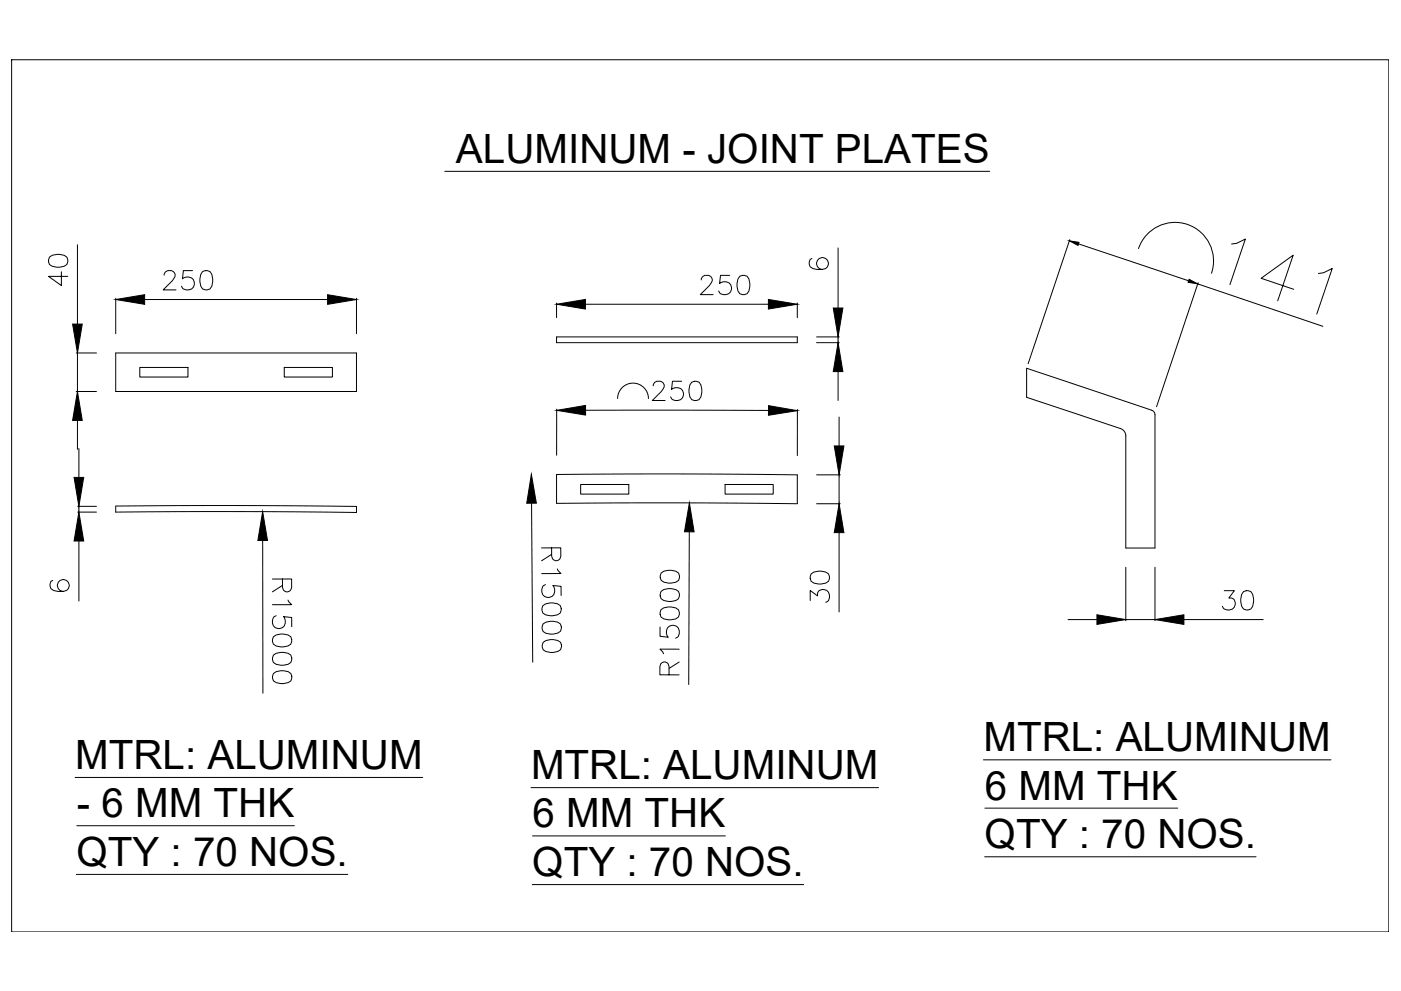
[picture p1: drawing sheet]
<svg xmlns="http://www.w3.org/2000/svg" width="594mm" height="420mm" viewBox="0 0 594 420" stroke-linecap="round" stroke-linejoin="round" font-family="sans-serif">
<!-- layer: 0 -->
<g fill="none" stroke="#000" stroke-width=".42">
<path d="M4.9 25.3h584v369.8h-584zM188.6 72.6h231.1M21 109a6.3 6.3 0 0 1 7.4 0 2.64 2.64 0 0 1-1.2 3.9 6.7 6.7 0 0 1-6.2-.8l-.4-1.1zM26 115.2v5.9l-5.4-3.9h8.2M32.8 103.8v33.6M69.6 116.7a2.02 2.02 0 0 1 1.5-2h1.6a2 2 0 0 1 1.2 3.1l-.8 1.2-3.9 3.9h5.4M81.6 114.7h-3.8l-.4 3.5a2.88 2.88 0 0 1 4.3 0 2.88 2.88 0 0 1-.5 4.3 2.88 2.88 0 0 1-4.2-1.2M85.9 115.1a2.65 2.65 0 0 1 3.9 1.2 6.8 6.8 0 0 1-.8 6.2 2.64 2.64 0 0 1-3.9-1.2 6.7 6.7 0 0 1 .8-6.2zM297.4 118.7a2.02 2.02 0 0 1 1.5-2h1.6a1.99 1.99 0 0 1 1.1 3.2l-.8 1.1-3.8 3.9h5.4M309.4 116.7h-3.9l-.4 3.5a2.88 2.88 0 0 1 4.4 0 2.88 2.88 0 0 1-.6 4.3 2.88 2.88 0 0 1-4.2-1.1M313.7 117.1a2.65 2.65 0 0 1 3.9 1.2 6.8 6.8 0 0 1-.8 6.2 2.64 2.64 0 0 1-3.9-1.1 6.7 6.7 0 0 1 .8-6.3zM344.3 109.6a2.41 2.41 0 0 0-.8 3.5 7.3 7.3 0 0 0 6.6 .8 2.54 2.54 0 0 0 .3-4.1 2.54 2.54 0 0 0-4 1 2.54 2.54 0 0 0 2.2 3.5"/>
<path d="M355.4 105.1v25.5M453.6 101.6l-17.6 52.6M457.3 103.4l46.7 15.7M482.8 105.4a16.3 16.3 0 0 1 20.7-10.2 16.3 16.3 0 0 1 10.2 20.7M508 119.9l-17.6 52.6M522.2 103.5l2.2-.3 3.7-1.9-6.6 19.4M559.1 116l2.1-.3 3.7-1.9-6.5 19.4M49.1 126.5v15M61.3 127h77.6M151.2 126.5v15M236 128.5v6.2M248.2 129h77.6"/>
<path d="M338.1 128.5v6.2M507.9 120.4l53 17.9M548.6 122.7l-13.8-4.7 13.6-9.8-6.6 19.3M32.3 149.7h8.6M32.8 149.7v16.3M49.1 149.7h102.1v16.3h-102.1zM59.3 155.8h20.4v4.1h-20.4zM120.5 155.8h20.5v4.1h-20.5zM236 142.8h102.1v2.5h-102.1zM346.3 145.3h9.6M346.3 142.8h9.6M355.4 142.8v2.5"/>
<path d="M355.4 157.5v12.3M435.3 156.1l53.1 17.8 1.1 1 .3 1v56.4h-12.4v-47.5l-.5-1.7-1.7-1.4-39.9-13.2zM32.3 166h8.6M32.8 178.2v12.3M236.1 173.5l-.1 19.5M248.3 173.9l77.6 .1M261.9 169a6.5 6.5 0 0 1 6.5-6.6 6.5 6.5 0 0 1 6.6 6.6M277 163.6a2.02 2.02 0 0 1 1.5-2h1.6a1.99 1.99 0 0 1 1.2 3.2l-.8 1.1-3.9 3.9h5.4M289 161.6h-3.8l-.4 3.5a2.89 2.89 0 0 1 4.3 0 2.89 2.89 0 0 1-.5 4.3 2.89 2.89 0 0 1-4.2-1.1M293.3 162a2.64 2.64 0 0 1 3.9 1.2 6.7 6.7 0 0 1-.8 6.2 2.65 2.65 0 0 1-3.9-1.1 6.7 6.7 0 0 1 .8-6.3zM338.1 173.6v19.6M355.8 176.8v12.3"/>
<path d="M33.5 190.2v12.2M32.9 217.1h8M32.9 214.7h8M33.5 214.7v2.4M49.1 214.6l51-.3 51.1 .4v2.6l-51.1-.4-51 .2v-2.4M225.4 213.3l.5 67.5M236 201.2l51-.3 51.1 .4v12.3l-51.1-.4-51 .2zM246.2 205.4h20.4v4.1h-20.4zM307.5 205.4h20.4v4.1h-20.4zM346.3 213.6h10M346.3 201.3h10M355.8 201.3v12.3"/>
<path d="M33.5 229.4v25.4M111.4 229.2l.1 64.7M233.9 232.3v3.5l.4 1.2a1.89 1.89 0 0 0 3.1-.1l.4-1.1v-3.5h-8.2M233.9 235l-4.2 2.8M292.3 225.5l-.3 64.7M355.8 225.8v33.7M22.4 246.1a2.4 2.4 0 0 0-.8 3.5 7.3 7.3 0 0 0 6.6 .8 2.54 2.54 0 0 0 .3-4.1 2.54 2.54 0 0 0-4 1 2.54 2.54 0 0 0 2.1 3.5M119.8 245.5v3.5l.4 1.1a1.88 1.88 0 0 0 3.1 0l.4-1.1v-3.5h-8.2M119.8 248.2l-4.3 2.7M122.1 254.4l1.6 2h-8.2M230.2 256.8a6.3 6.3 0 0 1 7.4 0 2.65 2.65 0 0 1-1.2 3.9 6.8 6.8 0 0 1-6.2-.8l-.4-1.9zM231.3 247.9a2.86 2.86 0 0 0-1.6 3.6 2.86 2.86 0 0 0 3.6 1.7 2.86 2.86 0 0 0 1.9-3.4l-.8-1.6 3.5 .4v3.9"/>
<path d="M236.3 241.2l1.6 2h-8.2M280.3 258.5a6.3 6.3 0 0 1 7.4 0 2.65 2.65 0 0 1-1.2 3.9 6.7 6.7 0 0 1-6.2-.8l-.4-1.9zM280.3 250.7a6.3 6.3 0 0 1 7.4 0 2.65 2.65 0 0 1-1.2 3.9 6.7 6.7 0 0 1-6.2-.8l-.4-1.9zM280.4 242.9a6.3 6.3 0 0 1 7.3 .1 2.65 2.65 0 0 1-1.1 3.8 6.7 6.7 0 0 1-6.3-.8l-.3-1.1zM343.6 254.6v-4.3l3.1 2.4a2.62 2.62 0 0 1 3-2.8 2.62 2.62 0 0 1 2 3.5l-.4 1.2-1.1 .8M343.9 243.3a6.3 6.3 0 0 1 7.4 0 2.65 2.65 0 0 1-1.1 3.9 6.7 6.7 0 0 1-6.3-.8l-.3-1.1zM477.4 240.5v22.7M489.8 240.5v22.7M519.1 250.4h4.3l-2.3 3.1a2.62 2.62 0 0 1 2.8 3.1 2.62 2.62 0 0 1-3.6 2l-1.2-.4-.8-1.2M527.3 250.8a2.65 2.65 0 0 1 3.9 1.2 6.7 6.7 0 0 1-.8 6.2 2.64 2.64 0 0 1-3.9-1.2 6.7 6.7 0 0 1 .8-6.2zM115.9 270a6.3 6.3 0 0 1 7.4 0 2.64 2.64 0 0 1-1.2 3.9 6.7 6.7 0 0 1-6.2-.8l-.4-1.2zM115.9 277.8a6.3 6.3 0 0 1 7.4 0 2.64 2.64 0 0 1-1.1 3.8 6.7 6.7 0 0 1-6.3-.7l-.4-1.2z"/>
<path d="M117.1 261a2.85 2.85 0 0 0-1.6 3.6 2.85 2.85 0 0 0 3.5 1.8 2.85 2.85 0 0 0 2-3.4l-.8-1.6 3.5 .4v3.9M230.2 264.6a6.3 6.3 0 0 1 7.4-.1 2.65 2.65 0 0 1-1.1 3.9 6.7 6.7 0 0 1-6.2-.7l-.4-1.9zM230.3 272.4a6.3 6.3 0 0 1 7.4-.1 2.65 2.65 0 0 1-1.2 3.9 6.7 6.7 0 0 1-6.2-.7l-.4-1.2zM279.9 265.9v3.9l3.5 .4a2.89 2.89 0 0 1-.1-4.4 2.89 2.89 0 0 1 4.3 .6 2.89 2.89 0 0 1-1.1 4.2M288 275.2h-8.1l1.5 2M452.9 262.7h12.2M477.4 262.7h12.4M502 262.7h33.7M115.9 285.5a6.3 6.3 0 0 1 7.4 0 2.64 2.64 0 0 1-1.1 3.9 6.7 6.7 0 0 1-6.3-.7l-.3-1.2zM283.7 286.1v-3.5l-.4-1.1a1.89 1.89 0 0 0-3.1-.1l-.4 1.2v3.5h8.2M288 280.7l-4.3 2.7M31.9 329.6h147.3"/>
<path d="M225.2 333.9h147.4M417 322.2h147.4M32.6 350.1h92.2M225.8 354.4h81.8M417.6 342.6h81.8M32.4 370.7h115.1M225.7 375h115.1M417.5 363.3h115.1"/>
</g>
<g fill="#000" stroke="#000" stroke-width=".42">
<path d="M453.4 102.1l4.1 .7-.4 1.2zM504.2 118.4l3.7 2-4.1-.7zM30.8 137.4h4.1l-2.1 12.3zM49.1 127l12.2-2.1v4.1zM138.9 124.9l12.3 2.1-12.3 2zM236 129l12.2-2v4zM325.8 127l12.3 2-12.3 2zM353.3 130.6h4.1l-2 12.2zM355.4 145.3l2 12.2h-4.1zM32.8 166l2.1 12.2h-4.1zM236.1 174l12.2-2.1v4.1zM325.9 172l12.2 2.1-12.2 2z"/>
<path d="M353.8 189.1h4.1l-2.1 12.2zM31.4 202.4h4.1l-2 12.3zM225.3 201.1l2.1 12.2-4 .1zM33.5 217.1l2 12.3h-4.1zM111.4 216.9l2 12.3h-4.1zM292.3 213.2l2 12.3h-4.1zM355.8 213.6l2.1 12.2h-4.1zM465.1 260.6l12.3 2.1-12.3 2zM489.8 262.7l12.2-2.1v4.1z"/>
</g>
<g font-size="17.1">
<text x="193.4" y="69">ALUMINUM - JOINT PLATES</text>
<text x="417" y="318.5">MTRL: ALUMINUM</text>
<text x="31.9" y="326">MTRL: ALUMINUM</text>
<text x="225.2" y="330.3">MTRL: ALUMINUM</text>
<text x="417.6" y="339">6 MM THK</text>
<text x="32.6" y="346.5">- 6 MM THK</text>
<text x="225.8" y="350.8">6 MM THK</text>
<text x="417.5" y="359.6">QTY : 70 NOS.</text>
<text x="32.4" y="367.1">QTY : 70 NOS.</text>
<text x="225.7" y="371.4">QTY : 70 NOS.</text>
</g>
</svg>
